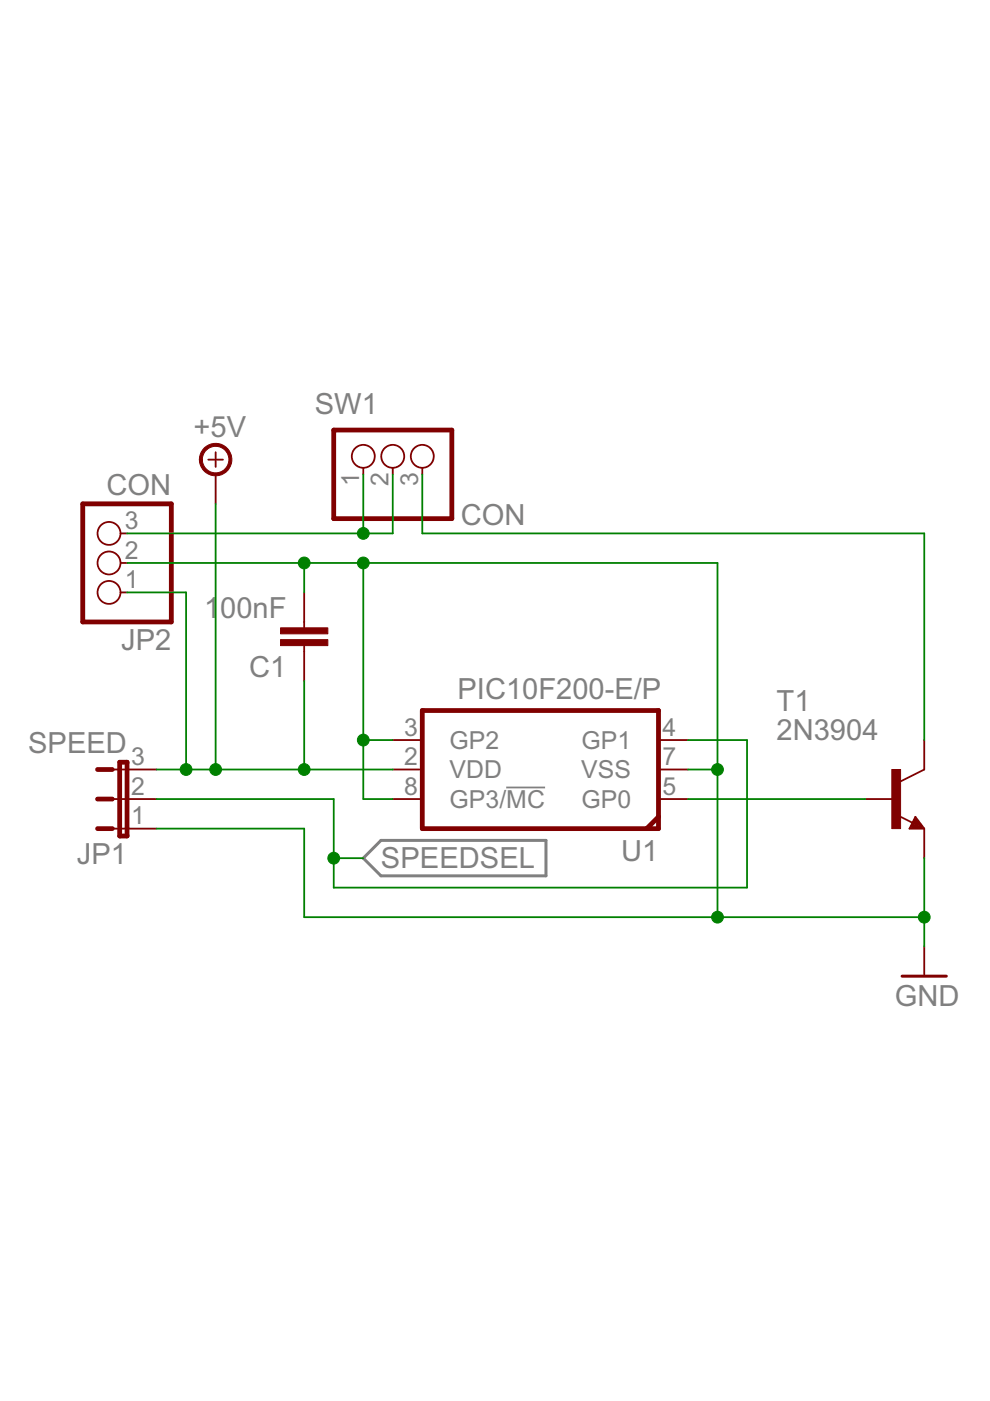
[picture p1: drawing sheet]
<svg xmlns="http://www.w3.org/2000/svg" width="210mm" height="297mm" viewBox="0 0 210 297" stroke-linecap="round" stroke-linejoin="round" font-family="sans-serif">
<path d="M107.3 167h8.3" fill="none" stroke="#808080" stroke-width=".38"/>
<path d="M80.8 178.2h35v7.5h-35l-3.8-3.8z" fill="none" stroke="#808080" stroke-width=".63"/>
<path d="M70.8 91.2h25v18.8h-25zM17.5 106.8h18.8v25.1h-18.8zM89.5 150.6h50.1v25.1h-50.1zM20.7 175.7h3.1M20.7 163.2h3.1M20.7 169.4h3.1M25.4 161.6h1.5v15.6h-1.5zM139.6 173.2l-2.5 2.5" fill="none" stroke="#800000" stroke-width="1"/>
<g fill="none" stroke="#800000" stroke-width=".38">
<path d="M44.2 97.5h3.1M45.7 95.9v3.1M77 99.2v1.4M83.3 99.2v1.4M89.5 99.2v1.4M25.6 119.4h1.3M25.6 113.1h1.3M45.7 100.6v6.2M25.6 125.6h1.3M64.5 125.6v7.5M64.5 136.9v7.5M83.3 156.9h6.2"/>
<path d="M139.6 156.9h6.3M196 156.9v6.3l-5.1 2.5M23.8 163.2h9.4M23.8 169.4h9.4M23.8 175.7h9.4M83.3 163.2h6.2M83.3 169.4h6.2M139.6 163.2h6.3M139.6 169.4h6.3M183.4 169.4h6.3M190.5 172.9l3 1.6M194.1 173.2l1.9 2.5h-3.2z"/>
<path d="M196 175.7v6.2M196 200.7v6.3"/>
<circle cx="77" cy="96.8" r="2.43"/>
<circle cx="83.3" cy="96.8" r="2.43"/>
<circle cx="89.5" cy="96.8" r="2.43"/>
<circle cx="23.1" cy="119.4" r="2.43"/>
<circle cx="23.1" cy="113.1" r="2.43"/>
<circle cx="23.1" cy="125.6" r="2.43"/>
</g>
<path d="M194.1 174.4l.3 .6h-1l.7-1.2 1.2 1.6h-1.9M191.3 207h9.3" fill="none" stroke="#800000" stroke-width=".63"/>
<g fill="#800000" stroke="#800000" stroke-width=".21">
<path d="M189.1 163.2h1.8v12.5h-1.8z"/>
<path d="M59.5 133.1h10v1.3h-10z"/>
<path d="M59.5 135.6h10v1.3h-10z"/>
</g>
<path d="M43.3 95a3.4 3.4 0 0 1 5.4 .8 3.4 3.4 0 0 1-2.1 5 3.4 3.4 0 0 1-4.3-3.3h.6a2.81 2.81 0 0 1 3.9-2.6 2.81 2.81 0 0 1 .8 4.6 2.81 2.81 0 0 1-4.5-1.2l-.2-.8h-.6a3.6 3.6 0 0 1 1-2.5z" fill-rule="evenodd" fill="#800000" stroke="#800000" stroke-width=".21"/>
<g fill="none" stroke="#008000" stroke-width=".38">
<path d="M26.9 119.4h125.2v75.1M45.7 106.8v56.4M64.5 119.4v6.2M77 119.4v50h6.3M77 100.6v12.5M83.3 100.6v12.5h-56.4M89.5 100.6v12.5h106.5v43.8M26.9 125.6h12.6v37.6M64.5 144.4v18.8M77 156.9h6.3M145.9 156.9h12.5v31.3h-87.6v-18.8h-37.6M33.2 163.2h50.1"/>
<path d="M33.2 175.7h31.3v18.8h131.5M145.9 169.4h37.5M145.9 163.2h6.2M70.8 181.9h6.2M196 181.9v18.8"/>
</g>
<g fill="#008000" stroke="#008000" stroke-width=".21">
<circle cx="70.8" cy="181.9" r="1.25"/>
<circle cx="64.5" cy="119.4" r="1.25"/>
<circle cx="152.1" cy="163.2" r="1.25"/>
<circle cx="152.1" cy="194.5" r="1.25"/>
<circle cx="77" cy="119.4" r="1.25"/>
<circle cx="77" cy="156.9" r="1.25"/>
<circle cx="196" cy="194.5" r="1.25"/>
<circle cx="64.5" cy="163.2" r="1.25"/>
<circle cx="39.5" cy="163.2" r="1.25"/>
<circle cx="45.7" cy="163.2" r="1.25"/>
<circle cx="77" cy="113.1" r="1.25"/>
</g>
<g font-size="6.9" fill="#808080">
<text x="66.7" y="87.7">SW1</text>
<text x="41" y="92.7">+5V</text>
<text x="22.6" y="105">CON</text>
<text x="97.7" y="111.2">CON</text>
<text x="43.3" y="130.9">1</text>
<text x="46.7" y="130.9">00nF</text>
<text x="25.7" y="137.8">JP2</text>
<text x="52.8" y="143.4">C1</text>
<text x="97" y="148.1">PIC10F200-E/P</text>
<text x="164.7" y="150.6">T1</text>
<text x="6" y="159.7">SPEED</text>
<text x="164.7" y="156.9">2N3904</text>
<text x="16.3" y="183.2">JP1</text>
<text x="80.8" y="184.1">SPEEDSEL</text>
<text x="131.7" y="182.6">U1</text>
<text x="189.7" y="213.2">GND</text>
</g>
<g font-size="5.9" fill="#808080">
<text x="76.1" y="103" transform="rotate(-90 76.1 103)">1</text>
<text x="82.4" y="103" transform="rotate(-90 82.4 103)">2</text>
<text x="88.7" y="103" transform="rotate(-90 88.7 103)">3</text>
<text x="26.4" y="112.2">3</text>
<text x="26.4" y="118.5">2</text>
<text x="26.4" y="124.7">1</text>
<text x="85.7" y="156">3</text>
<text x="95.3" y="158.8">GP2</text>
<text x="123.3" y="158.8">GP1</text>
<text x="140.5" y="156">4</text>
<text x="27.8" y="162.3">3</text>
<text x="85.7" y="162.3">2</text>
<text x="95.3" y="165">VDD</text>
<text x="123.3" y="165">VSS</text>
<text x="140.5" y="162.3">7</text>
<text x="27.8" y="168.5">2</text>
<text x="85.7" y="168.5">8</text>
<text x="95.3" y="171.3">GP3/MC</text>
<text x="123.3" y="171.3">GP0</text>
<text x="140.5" y="168.5">5</text>
<text x="27.8" y="174.8">1</text>
</g>
</svg>
